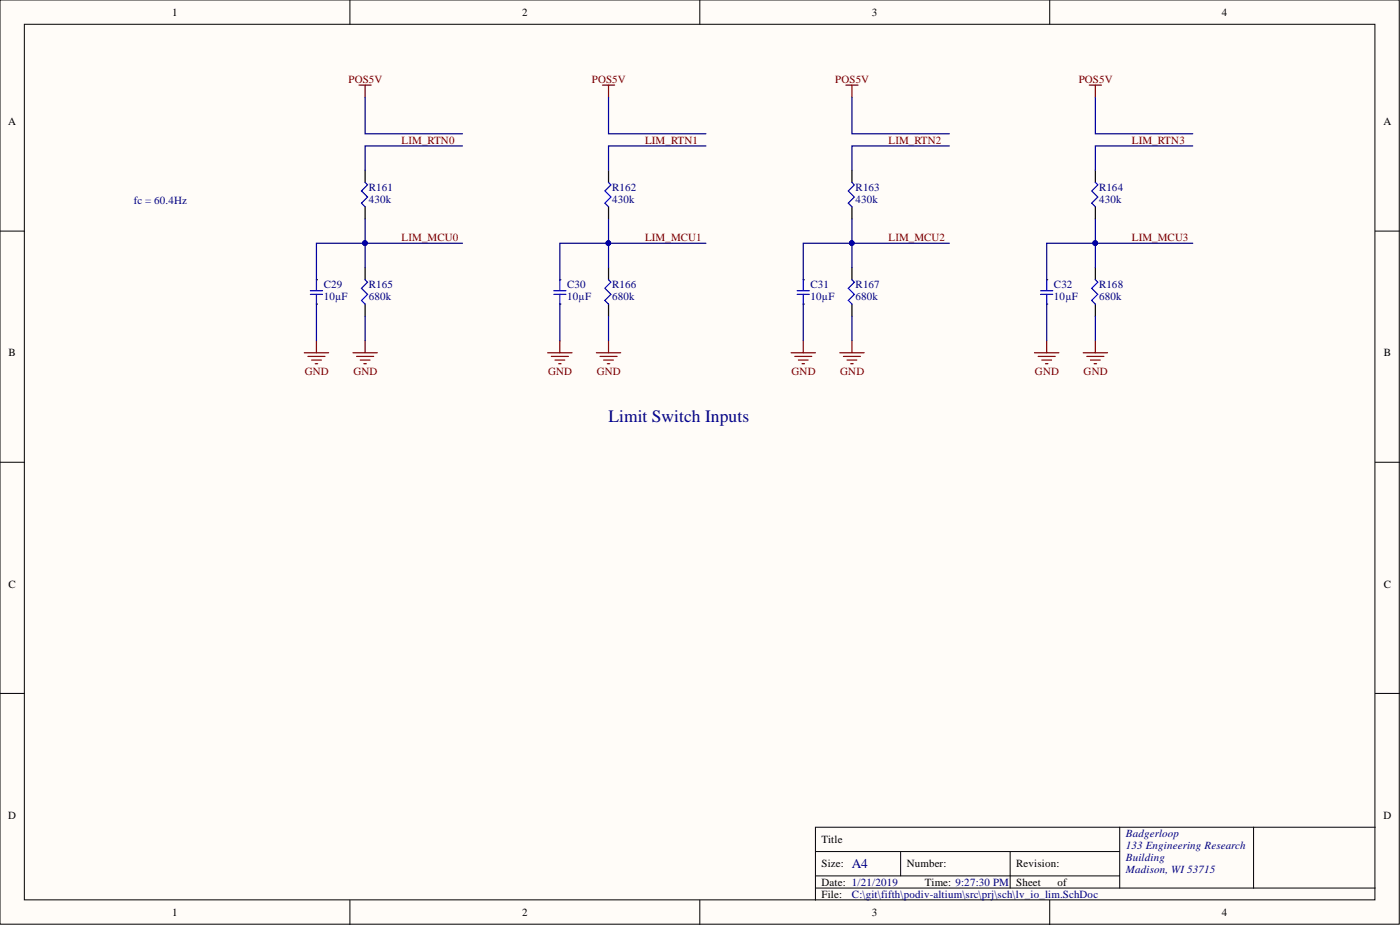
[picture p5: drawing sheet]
<svg xmlns="http://www.w3.org/2000/svg" width="292mm" height="193mm" viewBox="0 0 292 193" stroke-linecap="round" stroke-linejoin="round" font-family="sans-serif">
<g fill="#fffcf8" stroke="#000" stroke-width=".21">
<path d="M0 0h291.9v192.8h-291.9z"/>
<path d="M5.1 5.1h281.8v182.6h-281.8z"/>
</g>
<g fill="none" stroke="#000" stroke-width=".21">
<path d="M73 0v5.1M146 0v5.1M219 0v5.1M0 48.2h5.1M286.9 48.2h5.1M0 96.4h5.1M286.9 96.4h5.1M0 144.7h5.1M286.9 144.7h5.1M170.1 177.6h63.5M187.9 177.6v5.1M210.8 177.6v7.7"/>
<path d="M233.6 172.6v12.7M261.5 172.6h-91.4v15.2M286.9 172.6h-25.4v12.7M73 187.8v5.1M146 187.8v5.1M170.1 185.3h116.8M170.1 182.7h63.5M219 187.8v5.1"/>
</g>
<g fill="none" stroke="#800000" stroke-width=".25">
<path d="M74.9 17.8h2.5M76.2 17.8v2.5M125.7 17.8h2.5M127 17.8v2.5M176.5 17.8h2.5M177.8 17.8v2.5M227.3 17.8h2.5M228.5 17.8v2.5M63.5 73.6h5.1M64.2 74.4h3.6M65 75.1h2M65.8 75.9h.5"/>
<path d="M66 71.1v2.5M73.6 73.6h5.1M74.4 74.4h3.6M75.2 75.1h2M75.9 75.9h.5M76.2 71.1v2.5M114.3 73.6h5M115 74.4h3.6M115.8 75.1h2M116.6 75.9h.5M116.8 71.1v2.5M124.4 73.6h5.1"/>
<path d="M125.2 74.4h3.5M126 75.1h2M126.7 75.9h.5M127 71.1v2.5M165.1 73.6h5M165.8 74.4h3.6M166.6 75.1h2M167.3 75.9h.5M167.6 71.1v2.5M175.2 73.6h5.1M176 74.4h3.5M176.7 75.1h2.1"/>
<path d="M177.5 75.9h.5M177.8 71.1v2.5M215.8 73.6h5.1M216.6 74.4h3.6M217.4 75.1h2M218.1 75.9h.5M218.4 71.1v2.5M226 73.6h5.1M226.8 74.4h3.5M227.5 75.1h2.1M228.3 75.9h.5M228.5 71.1v2.5"/>
</g>
<g fill="none" stroke="#000" stroke-width=".25">
<path d="M76.2 35.5v2.6M127 35.5v2.6M177.8 35.5v2.6M228.5 35.5v2.6M66 58.4h.1M76.2 43.1v2.6M76.2 55.8v2.6M116.8 58.4h.1M127 43.1v2.6M127 55.8v2.6M167.6 58.4h.1M177.8 43.1v2.6"/>
<path d="M177.8 55.8v2.6M218.4 58.4h.1M228.5 43.1v2.6M228.5 55.8v2.6M66 63.4h.1M76.2 63.4v2.6M116.8 63.4h.1M127 63.4v2.6M167.6 63.4h.1M177.8 63.4v2.6M218.4 63.4h.1M228.5 63.4v2.6"/>
</g>
<g fill="none" stroke="#00f" stroke-width=".25">
<path d="M76.2 38.1l.5 .5-1.3 1.2 1.3 1.3-1.3 1.3 .8 .7M127 38.1l.5 .5-1.3 1.2 1.3 1.3-1.3 1.3 .8 .7M177.8 38.1l.5 .5-1.3 1.2 1.3 1.3-1.3 1.3 .8 .7M228.5 38.1l.5 .5-1.2 1.2 1.2 1.3-1.2 1.3 .7 .7M66 58.4v2.2M76.2 58.4l.5 .5-1.3 1.2 1.3 1.3-1.3 1.3 .8 .7M116.8 58.4v2.2M127 58.4l.5 .5-1.3 1.2 1.3 1.3-1.3 1.3 .8 .7M167.6 58.4v2.2M177.8 58.4l.5 .5-1.3 1.2 1.3 1.3-1.3 1.3 .8 .7M218.4 58.4v2.2M228.5 58.4l.5 .5-1.2 1.2 1.2 1.3-1.2 1.3 .7 .7"/>
<path d="M64.8 61.4h2.5M64.8 60.6h2.5M66 61.4v2M115.5 61.4h2.6M115.5 60.6h2.6M116.8 61.4v2M166.3 61.4h2.6M166.3 60.6h2.6M167.6 61.4v2M217.1 61.4h2.6M217.1 60.6h2.6M218.4 61.4v2"/>
</g>
<g fill="none" stroke="#000080" stroke-width=".25">
<path d="M76.2 20.3v7.6h20.3M96.5 30.4h-20.3v5.1M127 20.3v7.6h20.3M147.3 30.4h-20.3v5.1M177.8 20.3v7.6h20.3M198.1 30.4h-20.3v5.1M228.5 20.3v7.6h20.4M248.9 30.4h-20.4v5.1M76.2 45.7v5h-10.2v7.7M96.5 50.7h-20.3v5.1M127 45.7v5h-10.2v7.7M147.3 50.7h-20.3v5.1"/>
<path d="M177.8 45.7v5h-10.2v7.7M198.1 50.7h-20.3v5.1M228.5 45.7v5h-10.1v7.7M248.9 50.7h-20.4v5.1M66 63.4v7.7M76.2 66v5.1M116.8 63.4v7.7M127 66v5.1M167.6 63.4v7.7M177.8 66v5.1M218.4 63.4v7.7M228.5 66v5.1"/>
</g>
<g fill="#000080" stroke="#000080" stroke-width=".21">
<circle cx="126.9" cy="50.7" r=".47"/>
<circle cx="76.1" cy="50.7" r=".47"/>
<circle cx="177.7" cy="50.7" r=".47"/>
<circle cx="228.5" cy="50.7" r=".47"/>
</g>
<text font-size="3.6" fill="#000080" x="127" y="88.1">Limit Switch Inputs</text>
<text font-size="2.8" fill="#000080" x="177.8" y="181.1">A4</text>
<g font-size="2.3">
<text x="35.9" y="3.3">1</text>
<text x="108.9" y="3.3">2</text>
<text x="181.9" y="3.3">3</text>
<text x="254.9" y="3.3">4</text>
<text x="1.7" y="26.1">A</text>
<text x="288.6" y="26.1">A</text>
<text x="1.8" y="74.4">B</text>
<text x="288.7" y="74.4">B</text>
<text x="1.8" y="122.6">C</text>
<text x="288.7" y="122.6">C</text>
<text x="1.7" y="170.8">D</text>
<text x="288.6" y="170.8">D</text>
<text x="171.4" y="175.9">Title</text>
<text x="171.4" y="180.9">Size:</text>
<text x="171.4" y="184.8">Date: 1/21/2019</text>
<text x="189.2" y="180.9">Number:</text>
<text x="193" y="184.8">Time: 9:27:30 PM</text>
<text x="212" y="180.9">Revision:</text>
<text x="212" y="184.8">Sheet</text>
<text x="220.7" y="184.8">of</text>
<text x="35.9" y="191.1">1</text>
<text x="108.9" y="191.1">2</text>
<text x="171.4" y="187.3">File:</text>
<text x="181.9" y="191.1">3</text>
<text x="254.9" y="191.1">4</text>
</g>
<g font-size="2.3" fill="#800000">
<text x="72.7" y="17.2">POS5V</text>
<text x="123.5" y="17.2">POS5V</text>
<text x="174.3" y="17.2">POS5V</text>
<text x="225.1" y="17.2">POS5V</text>
<text x="83.8" y="29.9">LIM_RTN0</text>
<text x="134.6" y="29.9">LIM_RTN1</text>
<text x="185.4" y="29.9">LIM_RTN2</text>
<text x="236.2" y="29.9">LIM_RTN3</text>
<text x="83.8" y="50.2">LIM_MCU0</text>
<text x="134.6" y="50.2">LIM_MCU1</text>
<text x="185.4" y="50.2">LIM_MCU2</text>
<text x="236.2" y="50.2">LIM_MCU3</text>
<text x="63.6" y="78.2">GND</text>
<text x="73.7" y="78.2">GND</text>
<text x="114.4" y="78.2">GND</text>
<text x="124.5" y="78.2">GND</text>
<text x="165.1" y="78.2">GND</text>
<text x="175.3" y="78.2">GND</text>
<text x="215.9" y="78.2">GND</text>
<text x="226.1" y="78.2">GND</text>
</g>
<g font-size="2.3" fill="#000080">
<text x="76.9" y="39.8">R161</text>
<text x="127.7" y="39.8">R162</text>
<text x="178.5" y="39.8">R163</text>
<text x="229.3" y="39.8">R164</text>
<text x="27.9" y="42.6">fc = 60.4Hz</text>
<text x="76.9" y="42.4">430k</text>
<text x="127.7" y="42.4">430k</text>
<text x="178.5" y="42.4">430k</text>
<text x="229.3" y="42.4">430k</text>
<text x="67.5" y="60.1">C29</text>
<text x="67.5" y="62.7">10µF</text>
<text x="76.9" y="60.1">R165</text>
<text x="76.9" y="62.7">680k</text>
<text x="118.3" y="60.1">C30</text>
<text x="118.3" y="62.7">10µF</text>
<text x="127.7" y="60.1">R166</text>
<text x="127.7" y="62.7">680k</text>
<text x="169.1" y="60.1">C31</text>
<text x="169.1" y="62.7">10µF</text>
<text x="178.5" y="60.1">R167</text>
<text x="178.5" y="62.7">680k</text>
<text x="219.9" y="60.1">C32</text>
<text x="219.9" y="62.7">10µF</text>
<text x="229.3" y="60.1">R168</text>
<text x="229.3" y="62.7">680k</text>
<text x="234.9" y="174.6">Badgerloop</text>
<text x="234.9" y="177.1">133 Engineering Research</text>
<text x="234.9" y="179.7">Building</text>
<text x="234.9" y="182.2">Madison, WI 53715</text>
<text x="177.8" y="187.3">C:\git\fifth\podiv-altium\src\prj\sch\lv_io_lim.SchDoc</text>
</g>
</svg>
